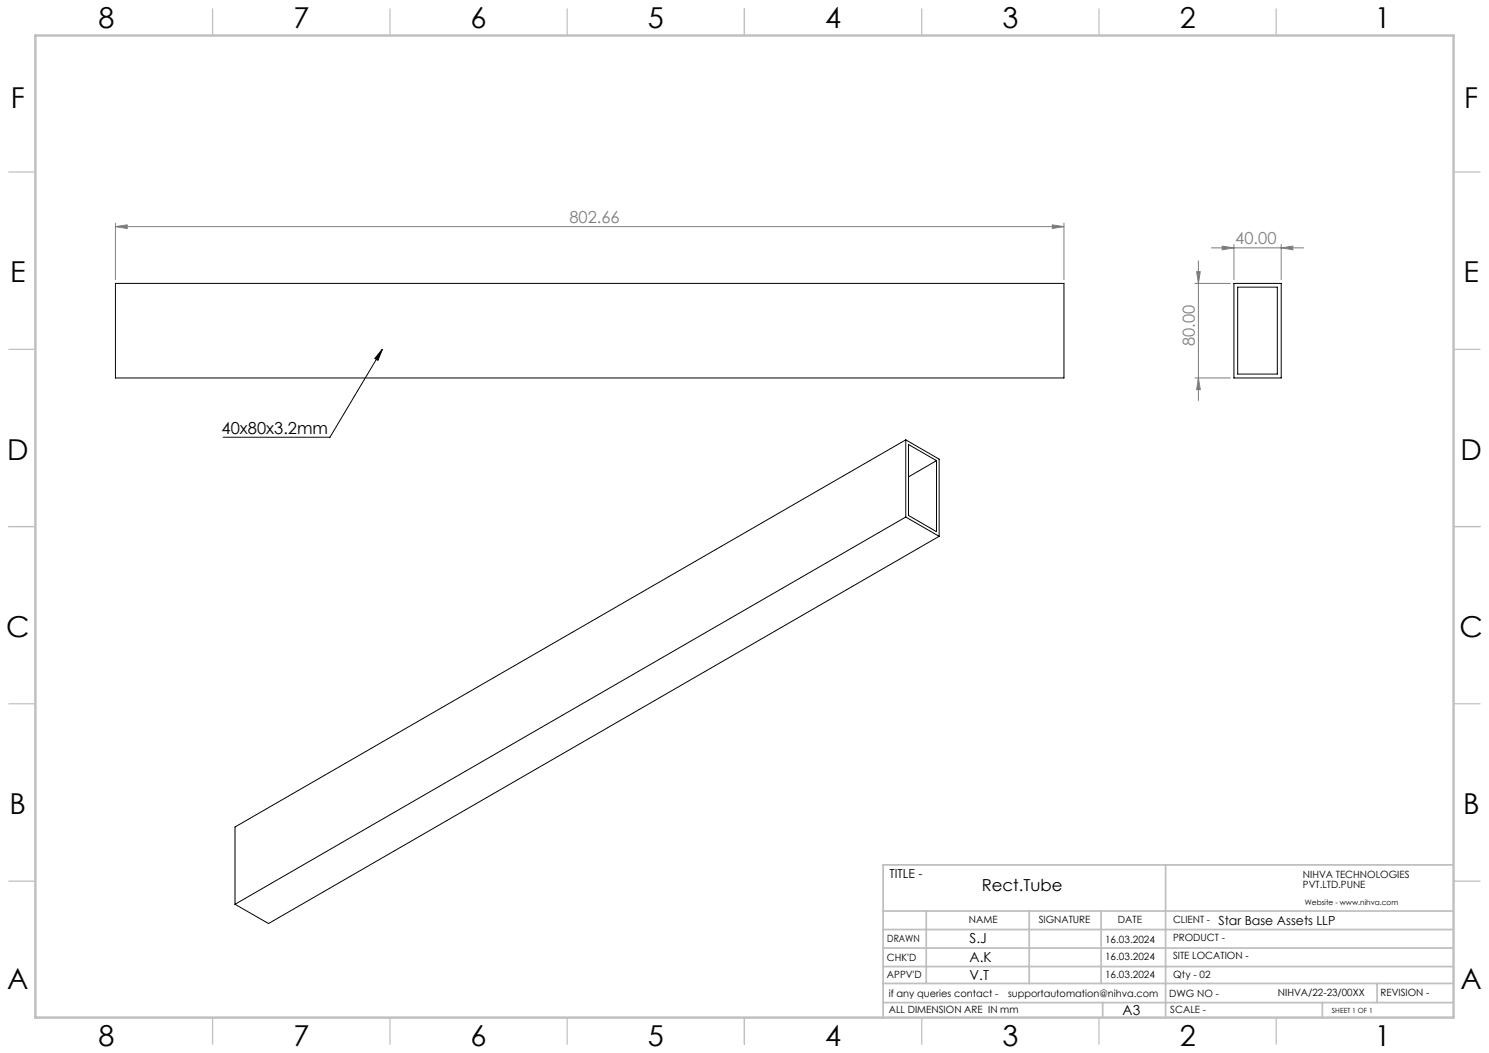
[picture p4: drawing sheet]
<svg xmlns="http://www.w3.org/2000/svg" width="420mm" height="297mm" viewBox="0 0 420 297" stroke-linecap="round" stroke-linejoin="round" font-family="sans-serif">
<path d="M107.8 98.5l-14.7 24.8h-30.2M107.8 98.5l-1.2 3.1-.9-.5z" fill="none" stroke="#000" stroke-width=".28"/>
<g fill="none" stroke="#808080" stroke-width=".28">
<path d="M32.6 63.9l3.3-.5v1zM32.6 62.9v16M32.6 63.9h267.5M296.8 63.4l3.3 .5-3.3 .5zM300.1 62.9v16M337 79.9h10M337.5 76.6h1.1l-.6 3.3zM338 73.6v39.4M341.7 69.9h26M344.7 69.4l3.4 .5-3.4 .5zM348.1 68.9v10M361.4 69.9l3.3-.5v1z"/>
<path d="M361.4 68.9v10M337 106.6h10M338 106.6l.6 3.3h-1.1z"/>
</g>
<g fill="none" stroke="#c0c0c0" stroke-width=".35">
<path d="M60 2.5v7.5M110 2.5v7.5M160 2.5v7.5M210 2.5v7.5M260 2.5v7.5M310 2.5v7.5M360 2.5v7.5M2.5 48.5h7.5M410 48.5h7.5M2.5 98.5h7.5M410 98.5h7.5M2.5 148.5h7.5"/>
<path d="M410 148.5h7.5M2.5 198.5h7.5M410 198.5h7.5M2.5 248.5h7.5M410 248.5h7.5M60 287v7.5M110 287v7.5M160 287v7.5M210 287v7.5M260 287v7.5M310 287v7.5M360 287v7.5"/>
</g>
<g fill="none" stroke="#c0c0c0" stroke-width=".5">
<path d="M249.1 257h160.9M261.3 257v20.4M290.3 257v20.4M310.6 257v20.4M328.8 243.9v43.1M410 243.9h-160.9v43.1M249.1 272.6h160.9M249.1 267.4h160.9M249.1 262.2h160.9M249.1 277.4h160.9M388.4 277.4v5.4M249.1 282.8h160.9"/>
<path d="M311 282.8v4.2M373 282.8v4.2"/>
</g>
<path d="M10 10h400v277h-400z" fill="none" stroke="#c0c0c0" stroke-width=".7"/>
<path d="M107.8 98.5l-1.2 3.1-.9-.5z" fill="#000"/>
<g fill="#808080">
<path d="M296.8 63.4l3.3 .5-3.3 .5zM32.6 63.9l3.3-.5v1zM361.4 69.9l3.3-.5v1zM344.7 69.4l3.4 .5-3.4 .5z"/>
<path d="M337.5 76.6h1.1l-.6 3.3zM338 106.6l.6 3.3h-1.1z"/>
</g>
<path d="M32.6 79.9h267.5v26.7h-267.5zM348.1 79.9h13.3v26.7h-13.3zM349.1 81h11.2v24.5h-11.2zM255.5 124.1v21.7M255.5 124.1l9.4 5.4v21.8M255.5 124.1l-189.2 109.2v21.8M256.3 125.4l7.9 4.5v20.1l-7.9-4.6zM264.2 129.9l-7.9 4.6M255.5 145.8l9.4 5.5M255.5 145.8l-189.2 109.3M264.9 151.3l-189.2 109.2-9.4-5.4" fill="none" stroke="#000" stroke-width=".28"/>
<g font-size="8.1">
<text x="27.8" y="8">8</text>
<text x="82.8" y="8">7</text>
<text x="132.8" y="8">6</text>
<text x="182.8" y="8">5</text>
<text x="232.8" y="8">4</text>
<text x="282.8" y="8">3</text>
<text x="332.8" y="8">2</text>
<text x="387.8" y="8">1</text>
<text x="3" y="30.4">F</text>
<text x="413" y="30.4">F</text>
<text x="2.8" y="79.6">E</text>
<text x="412.8" y="79.6">E</text>
<text x="2" y="129.6">D</text>
<text x="412" y="129.6">D</text>
<text x="1.7" y="179.6">C</text>
<text x="411.7" y="179.6">C</text>
<text x="2.7" y="229.6">B</text>
<text x="412.7" y="229.6">B</text>
<text x="2" y="278.9">A</text>
<text x="412" y="278.9">A</text>
<text x="27.8" y="295">8</text>
<text x="82.8" y="295">7</text>
<text x="132.8" y="295">6</text>
<text x="182.8" y="295">5</text>
<text x="232.8" y="295">4</text>
<text x="282.8" y="295">3</text>
<text x="332.8" y="295">2</text>
<text x="387.8" y="295">1</text>
</g>
<g font-size="4.7" fill="#808080">
<text x="160.6" y="62.9">802.66</text>
<text x="348.4" y="68.9">40.00</text>
<text x="337" y="97.6" transform="rotate(-90 337 97.6)">80.00</text>
</g>
<g font-size="4.7">
<text x="62.5" y="122.3">40x80x3.2mm</text>
<text x="276.9" y="251.4">Rect.Tube</text>
</g>
<g font-size="3.9">
<text x="273.5" y="265.9">S.J</text>
<text x="273.5" y="271.4">A.K</text>
<text x="273.5" y="276.5">V.T</text>
<text x="316.7" y="286.4">A3</text>
</g>
<g font-size="3.5">
<text x="250.9" y="247.7">TITLE -</text>
<text x="343.7" y="260.8">Star Base Assets LLP</text>
</g>
<g font-size="2.8">
<text x="367.5" y="247.7">NIHVA TECHNOLOGIES</text>
<text x="367.5" y="250.5">PVT.LTD.PUNE</text>
<text x="273.3" y="260.4">NAME</text>
<text x="293" y="260.4">SIGNATURE</text>
<text x="315.3" y="260.5">DATE</text>
<text x="330.9" y="260.5">CLIENT -</text>
<text x="250.3" y="265.7">DRAWN</text>
<text x="311.7" y="265.9">16.03.2024</text>
<text x="330.9" y="265.5">PRODUCT -</text>
<text x="250.2" y="271.1">CHK'D</text>
<text x="250.2" y="275.8">APPV'D</text>
<text x="311.7" y="270.7">16.03.2024</text>
<text x="311.7" y="275.9">16.03.2024</text>
<text x="330.9" y="270.6">SITE LOCATION -</text>
<text x="330.9" y="275.9">Qty - 02</text>
<text x="250.7" y="281.1">if any queries contact -</text>
<text x="284.3" y="281.1">supportautomation@nihva.com</text>
<text x="329.8" y="281.3">DWG NO -</text>
<text x="360.5" y="281.1">NIHVA/22-23/00XX</text>
<text x="389.4" y="281.1">REVISION -</text>
<text x="250.7" y="285.6">ALL DIMENSION ARE IN mm</text>
<text x="330.1" y="285.7">SCALE -</text>
</g>
<text font-size="2.1" x="368.1" y="255.1">Website - www.nihva.com</text>
<text font-size="2" x="375.7" y="285.6">SHEET 1 OF 1</text>
</svg>
